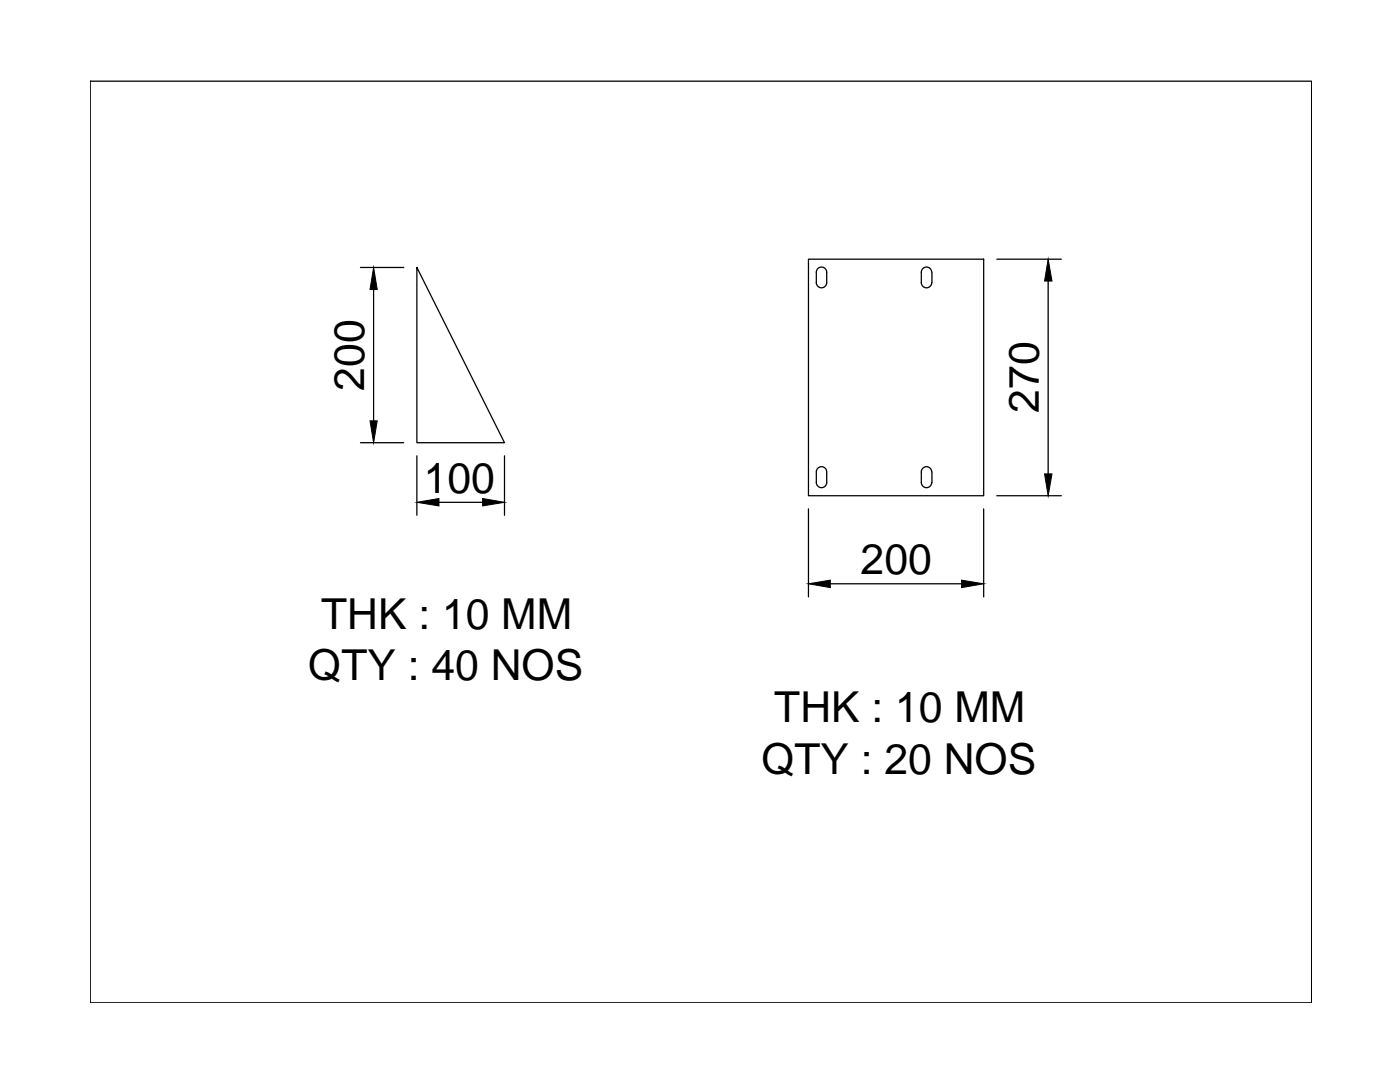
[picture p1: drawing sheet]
<svg xmlns="http://www.w3.org/2000/svg" width="279mm" height="216mm" viewBox="0 0 279 216" stroke-linecap="round" stroke-linejoin="round" font-family="sans-serif">
<!-- layer: 0 -->
<g fill="none" stroke="#000" stroke-width=".25">
<path d="M18 16.2h243.8v183.9h-243.8zM71.9 53.4h8.7M74.6 57.8v26.2M83.2 53.4l17.5 34.9h-17.5zM161.3 51.7h35v47.2h-35zM162.9 56.4v-2.1a1.04 1.04 0 0 1 1-1 1.04 1.04 0 0 1 1.1 1v2.1M162.9 56.4a1.04 1.04 0 0 0 1 1 1.04 1.04 0 0 0 1.1-1M183.9 56.4a1.04 1.04 0 0 0 1 1 1.04 1.04 0 0 0 1-1M185.9 54.3a1.04 1.04 0 0 0-1-1 1.04 1.04 0 0 0-1 1v2.1M186 54.3v2.1M198.9 51.7h12.9M209.2 56.1v38.5"/>
<path d="M71.9 88.3h8.7M83.2 91v11.8M100.7 91v11.8M162.9 94.2v2.1a1.04 1.04 0 0 0 1 1 1.04 1.04 0 0 0 1.1-1v-2.1M165 94.2a1.04 1.04 0 0 0-1.1-1.1 1.04 1.04 0 0 0-1 1.1M183.9 94.2v2.1a1.04 1.04 0 0 0 1 1 1.04 1.04 0 0 0 1-1M185.9 94.2a1.04 1.04 0 0 0-1-1.1 1.04 1.04 0 0 0-1 1.1M186 94.2v2.1M198.9 98.9h12.9M87.6 100.2h8.7M161.3 101.5v17.6M165.7 116.5h26.2"/>
<path d="M196.3 101.5v17.6"/>
</g>
<path d="M74.6 53.4l.7 4.4h-1.5zM209.2 51.7l.7 4.4h-1.4zM73.8 84h1.5l-.7 4.3zM83.2 100.2l4.4-.7v1.5zM96.3 99.5l4.4 .7-4.4 .8zM208.5 94.6h1.4l-.7 4.3zM161.3 116.5l4.4-.7v1.4zM191.9 115.8l4.4 .7-4.4 .7z" fill="#000" stroke="#000" stroke-width=".2"/>
<g font-size="8.5">
<text x="72.7" y="77.9" transform="rotate(-90 72.7 77.9)">200</text>
<text x="207.3" y="82.4" transform="rotate(-90 207.3 82.4)">270</text>
<text x="84.6" y="98.3">100</text>
<text x="171.8" y="114.6">200</text>
<text x="64.1" y="125.4">THK : 10 MM</text>
<text x="61.5" y="135.7">QTY : 40 NOS</text>
<text x="154.5" y="144.1">THK : 10 MM</text>
<text x="151.9" y="154.4">QTY : 20 NOS</text>
</g>
</svg>
